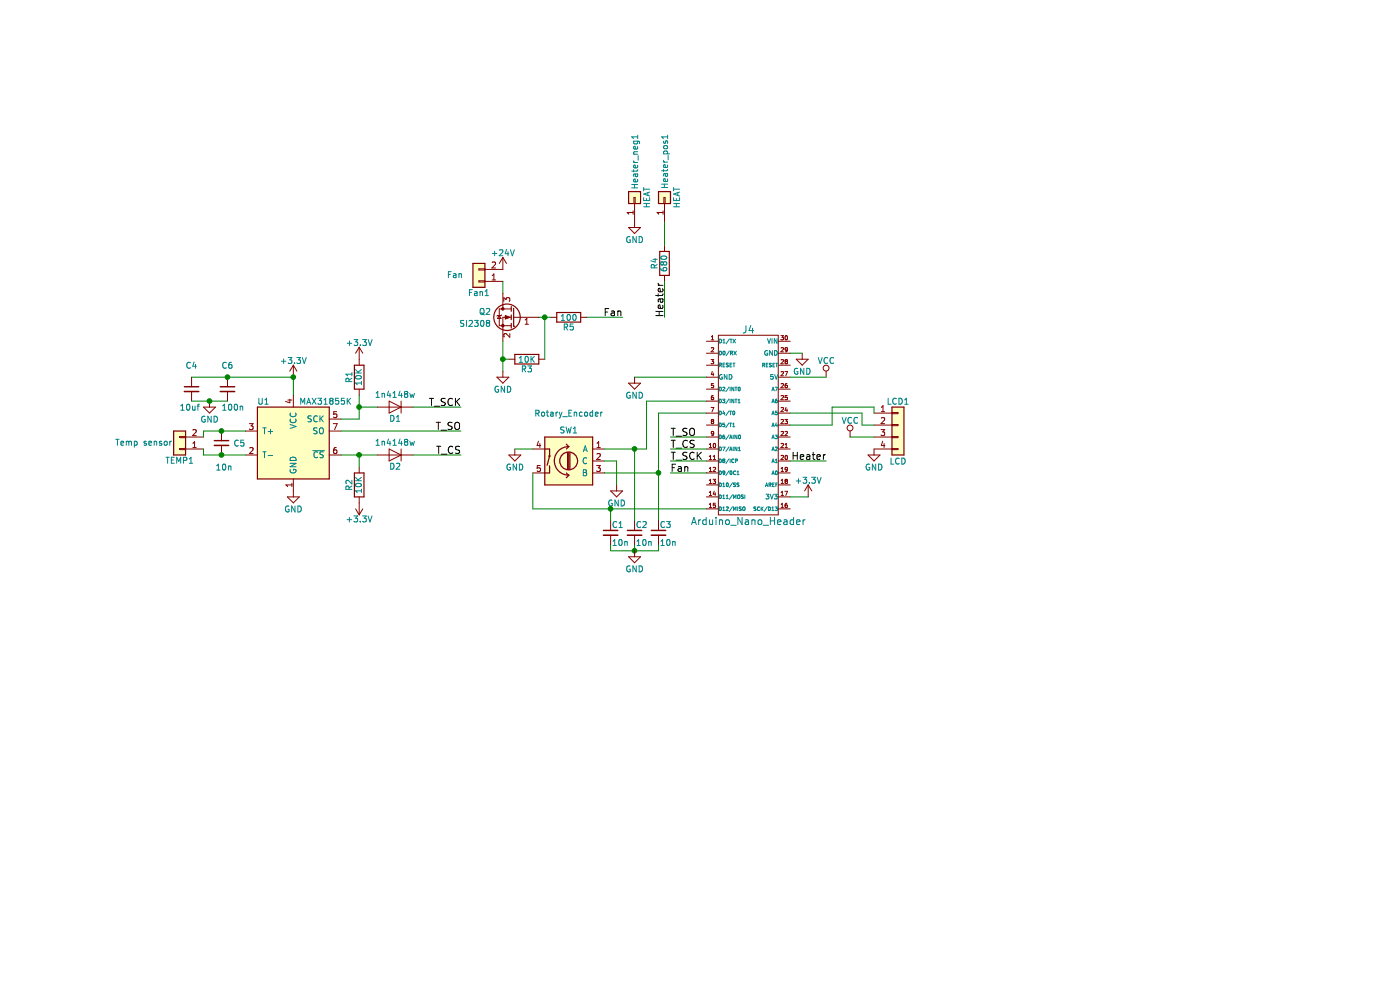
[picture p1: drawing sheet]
EESchema Schematic File Version 2
LIBS:power
LIBS:device
LIBS:switches
LIBS:relays
LIBS:motors
LIBS:transistors
LIBS:conn
LIBS:linear
LIBS:regul
LIBS:74xx
LIBS:cmos4000
LIBS:adc-dac
LIBS:memory
LIBS:xilinx
LIBS:microcontrollers
LIBS:dsp
LIBS:microchip
LIBS:analog_switches
LIBS:motorola
LIBS:texas
LIBS:intel
LIBS:audio
LIBS:interface
LIBS:digital-audio
LIBS:philips
LIBS:display
LIBS:cypress
LIBS:siliconi
LIBS:opto
LIBS:atmel
LIBS:contrib
LIBS:valves
LIBS:KiCadCustomLibraries
LIBS:HotAirGun-cache
EELAYER 25 0
EELAYER END
$Descr A4 11693 8268
encoding utf-8
Sheet 1 1
Title ""
Date ""
Rev ""
Comp ""
Comment1 ""
Comment2 ""
Comment3 ""
Comment4 ""
$EndDescr
$Comp
L Conn_01x02 Fan1
U 1 1
P 4000 2350
F 0 "Fan1" H 4000 2450 50  0000 C CNN
F 1 "Fan" H 4200 2300 50  0000 C CNN
F 2 "Pin_Headers:Pin_Header_Straight_1x02_Pitch2.54mm" H 4000 2350 50  0001 C CNN
F 3 "" H 4000 2350 50  0001 C CNN
	1    4000 2350
	-1   0    0    1   
$EndComp
$Comp
L Q_NMOS_GSD Q2
U 1 1
P 4300 2650
F 0 "Q2" H 4500 2700 50  0000 L CNN
F 1 "SI2308" H 4500 2600 50  0000 L CNN
F 2 "TO_SOT_Packages_SMD:SOT-23" H 4500 2750 50  0001 C CNN
F 3 "" H 4300 2650 50  0001 C CNN
	1    4300 2650
	-1   0    0    -1  
$EndComp
$Comp
L Conn_01x02 TEMP1
U 1 1
P 1500 3750
F 0 "TEMP1" H 1500 3850 50  0000 C CNN
F 1 "Temp sensor" H 1800 3700 50  0000 C CNN
F 2 "Pin_Headers:Pin_Header_Straight_1x02_Pitch2.54mm" H 1500 3750 50  0001 C CNN
F 3 "" H 1500 3750 50  0001 C CNN
	1    1500 3750
	-1   0    0    1   
$EndComp
$Comp
L R R3
U 1 1
P 4400 3000
F 0 "R3" V 4480 3000 50  0000 C CNN
F 1 "10K" V 4400 3000 50  0000 C CNN
F 2 "Resistors_SMD:R_0603" V 4330 3000 50  0001 C CNN
F 3 "" H 4400 3000 50  0001 C CNN
	1    4400 3000
	0    1    1    0   
$EndComp
$Comp
L R R5
U 1 1
P 4750 2650
F 0 "R5" V 4830 2650 50  0000 C CNN
F 1 "100" V 4750 2650 50  0000 C CNN
F 2 "Resistors_SMD:R_0603" V 4680 2650 50  0001 C CNN
F 3 "" H 4750 2650 50  0001 C CNN
	1    4750 2650
	0    1    1    0   
$EndComp
Wire Wire Line
	4200 2350 4200 2450
Wire Wire Line
	4500 2650 4600 2650
Wire Wire Line
	4550 2650 4550 3000
Connection ~ 4550 2650
Wire Wire Line
	4250 3000 4200 3000
Wire Wire Line
	4200 2850 4200 3100
$Comp
L GND #PWR7
U 1 1
P 4200 3100
F 0 "#PWR7" H 4200 2850 50  0001 C CNN
F 1 "GND" H 4200 2950 50  0000 C CNN
F 2 "" H 4200 3100 50  0001 C CNN
F 3 "" H 4200 3100 50  0001 C CNN
	1    4200 3100
	1    0    0    -1  
$EndComp
Connection ~ 4200 3000
$Comp
L Arduino_Nano_Header J4
U 1 1
P 6250 3550
F 0 "J4" H 6250 4350 60  0000 C CNN
F 1 "Arduino_Nano_Header" H 6250 2750 60  0000 C CNN
F 2 "Modules:Arduino_Nano" H 6450 2650 60  0001 C CNN
F 3 "" H 6250 3550 60  0000 C CNN
	1    6250 3550
	1    0    0    -1  
$EndComp
$Comp
L VCC #PWR16
U 1 1
P 6900 3150
F 0 "#PWR16" H 6900 3000 50  0001 C CNN
F 1 "VCC" H 6900 3290 50  0000 C CNN
F 2 "" H 6900 3150 50  0001 C CNN
F 3 "" H 6900 3150 50  0001 C CNN
	1    6900 3150
	1    0    0    -1  
$EndComp
Wire Wire Line
	6600 3150 6900 3150
Wire Wire Line
	4900 2650 5200 2650
$Comp
L GND #PWR11
U 1 1
P 5300 3150
F 0 "#PWR11" H 5300 2900 50  0001 C CNN
F 1 "GND" H 5300 3000 50  0000 C CNN
F 2 "" H 5300 3150 50  0001 C CNN
F 3 "" H 5300 3150 50  0001 C CNN
	1    5300 3150
	1    0    0    -1  
$EndComp
Wire Wire Line
	5300 3150 5900 3150
$Comp
L GND #PWR14
U 1 1
P 6700 2950
F 0 "#PWR14" H 6700 2700 50  0001 C CNN
F 1 "GND" H 6700 2800 50  0000 C CNN
F 2 "" H 6700 2950 50  0001 C CNN
F 3 "" H 6700 2950 50  0001 C CNN
	1    6700 2950
	1    0    0    -1  
$EndComp
Wire Wire Line
	6600 2950 6700 2950
Text Label 5200 2650 2    60   ~ 0
Fan
$Comp
L Conn_01x04 LCD1
U 1 1
P 7500 3550
F 0 "LCD1" H 7500 3750 50  0000 C CNN
F 1 "LCD" H 7500 3250 50  0000 C CNN
F 2 "Pin_Headers:Pin_Header_Straight_1x04_Pitch2.54mm" H 7500 3550 50  0001 C CNN
F 3 "" H 7500 3550 50  0001 C CNN
	1    7500 3550
	1    0    0    -1  
$EndComp
$Comp
L GND #PWR18
U 1 1
P 7300 3750
F 0 "#PWR18" H 7300 3500 50  0001 C CNN
F 1 "GND" H 7300 3600 50  0000 C CNN
F 2 "" H 7300 3750 50  0001 C CNN
F 3 "" H 7300 3750 50  0001 C CNN
	1    7300 3750
	1    0    0    -1  
$EndComp
$Comp
L VCC #PWR17
U 1 1
P 7100 3650
F 0 "#PWR17" H 7100 3500 50  0001 C CNN
F 1 "VCC" H 7100 3790 50  0000 C CNN
F 2 "" H 7100 3650 50  0001 C CNN
F 3 "" H 7100 3650 50  0001 C CNN
	1    7100 3650
	1    0    0    -1  
$EndComp
Wire Wire Line
	7100 3650 7300 3650
Wire Wire Line
	6600 3450 7200 3450
Wire Wire Line
	7200 3450 7200 3550
Wire Wire Line
	7200 3550 7300 3550
Wire Wire Line
	6600 3550 6950 3550
Wire Wire Line
	6950 3550 6950 3400
Wire Wire Line
	6950 3400 7300 3400
Wire Wire Line
	7300 3400 7300 3450
$Comp
L Rotary_Encoder_Switch SW1
U 1 1
P 4750 3850
F 0 "SW1" H 4750 4110 50  0000 C CNN
F 1 "Rotary_Encoder" H 4750 4250 50  0000 C CNN
F 2 "KiCadCustomLibs:SF-ROTARY-ENCODER" H 4650 4010 50  0001 C CNN
F 3 "" H 4750 4110 50  0001 C CNN
	1    4750 3850
	-1   0    0    -1  
$EndComp
Wire Wire Line
	5050 3750 5400 3750
Wire Wire Line
	5400 3750 5400 3350
Wire Wire Line
	5400 3350 5900 3350
Wire Wire Line
	5050 3950 5500 3950
Wire Wire Line
	5500 3450 5500 4350
Wire Wire Line
	5500 3450 5900 3450
$Comp
L GND #PWR8
U 1 1
P 4300 3750
F 0 "#PWR8" H 4300 3500 50  0001 C CNN
F 1 "GND" H 4300 3600 50  0000 C CNN
F 2 "" H 4300 3750 50  0001 C CNN
F 3 "" H 4300 3750 50  0001 C CNN
	1    4300 3750
	1    0    0    -1  
$EndComp
$Comp
L GND #PWR9
U 1 1
P 5150 4050
F 0 "#PWR9" H 5150 3800 50  0001 C CNN
F 1 "GND" H 5150 3900 50  0000 C CNN
F 2 "" H 5150 4050 50  0001 C CNN
F 3 "" H 5150 4050 50  0001 C CNN
	1    5150 4050
	1    0    0    -1  
$EndComp
Wire Wire Line
	5050 3850 5150 3850
Wire Wire Line
	5150 3850 5150 4050
Wire Wire Line
	5900 3650 5600 3650
Text Label 5600 3950 0    60   ~ 0
Fan
Wire Wire Line
	4300 3750 4450 3750
Wire Wire Line
	4450 3950 4450 4250
Wire Wire Line
	4450 4250 5900 4250
$Comp
L C_Small C1
U 1 1
P 5100 4450
F 0 "C1" H 5110 4520 50  0000 L CNN
F 1 "10n" H 5110 4370 50  0000 L CNN
F 2 "Capacitors_SMD:C_0603" H 5100 4450 50  0001 C CNN
F 3 "" H 5100 4450 50  0001 C CNN
	1    5100 4450
	1    0    0    -1  
$EndComp
$Comp
L C_Small C3
U 1 1
P 5500 4450
F 0 "C3" H 5510 4520 50  0000 L CNN
F 1 "10n" H 5510 4370 50  0000 L CNN
F 2 "Capacitors_SMD:C_0603" H 5500 4450 50  0001 C CNN
F 3 "" H 5500 4450 50  0001 C CNN
	1    5500 4450
	1    0    0    -1  
$EndComp
$Comp
L C_Small C2
U 1 1
P 5300 4450
F 0 "C2" H 5310 4520 50  0000 L CNN
F 1 "10n" H 5310 4370 50  0000 L CNN
F 2 "Capacitors_SMD:C_0603" H 5300 4450 50  0001 C CNN
F 3 "" H 5300 4450 50  0001 C CNN
	1    5300 4450
	1    0    0    -1  
$EndComp
Wire Wire Line
	5100 4350 5100 4250
Connection ~ 5100 4250
Wire Wire Line
	5300 4350 5300 3750
Connection ~ 5300 3750
Connection ~ 5500 3950
Wire Wire Line
	5100 4550 5100 4600
Wire Wire Line
	5100 4600 5500 4600
Wire Wire Line
	5300 4600 5300 4550
Wire Wire Line
	5500 4600 5500 4550
Connection ~ 5300 4600
$Comp
L GND #PWR12
U 1 1
P 5300 4600
F 0 "#PWR12" H 5300 4350 50  0001 C CNN
F 1 "GND" H 5300 4450 50  0000 C CNN
F 2 "" H 5300 4600 50  0001 C CNN
F 3 "" H 5300 4600 50  0001 C CNN
	1    5300 4600
	1    0    0    -1  
$EndComp
$Comp
L MAX31855KASA U1
U 1 1
P 2450 3700
F 0 "U1" H 2150 4050 50  0000 L CNN
F 1 "MAX31855K" H 2500 4050 50  0000 L CNN
F 2 "Housings_SOIC:SOIC-8_3.9x4.9mm_Pitch1.27mm" H 3450 3350 50  0001 C CIN
F 3 "" H 2450 3700 50  0001 C CNN
	1    2450 3700
	1    0    0    -1  
$EndComp
$Comp
L GND #PWR3
U 1 1
P 2450 4100
F 0 "#PWR3" H 2450 3850 50  0001 C CNN
F 1 "GND" H 2450 3950 50  0000 C CNN
F 2 "" H 2450 4100 50  0001 C CNN
F 3 "" H 2450 4100 50  0001 C CNN
	1    2450 4100
	1    0    0    -1  
$EndComp
$Comp
L +3.3V #PWR2
U 1 1
P 2450 3150
F 0 "#PWR2" H 2450 3000 50  0001 C CNN
F 1 "+3.3V" H 2450 3290 50  0000 C CNN
F 2 "" H 2450 3150 50  0001 C CNN
F 3 "" H 2450 3150 50  0001 C CNN
	1    2450 3150
	1    0    0    -1  
$EndComp
$Comp
L +3.3V #PWR15
U 1 1
P 6750 4150
F 0 "#PWR15" H 6750 4000 50  0001 C CNN
F 1 "+3.3V" H 6750 4290 50  0000 C CNN
F 2 "" H 6750 4150 50  0001 C CNN
F 3 "" H 6750 4150 50  0001 C CNN
	1    6750 4150
	1    0    0    -1  
$EndComp
Wire Wire Line
	6750 4150 6600 4150
$Comp
L C_Small C5
U 1 1
P 1850 3700
F 0 "C5" H 1950 3700 50  0000 L CNN
F 1 "10n" H 1800 3500 50  0000 L CNN
F 2 "Capacitors_SMD:C_0603" H 1850 3700 50  0001 C CNN
F 3 "" H 1850 3700 50  0001 C CNN
	1    1850 3700
	1    0    0    -1  
$EndComp
Wire Wire Line
	2450 3150 2450 3300
$Comp
L C_Small C6
U 1 1
P 1900 3250
F 0 "C6" H 1850 3450 50  0000 L CNN
F 1 "100n" H 1850 3100 50  0000 L CNN
F 2 "Capacitors_SMD:C_0603" H 1900 3250 50  0001 C CNN
F 3 "" H 1900 3250 50  0001 C CNN
	1    1900 3250
	1    0    0    -1  
$EndComp
$Comp
L C_Small C4
U 1 1
P 1600 3250
F 0 "C4" H 1550 3450 50  0000 L CNN
F 1 "10uf" H 1500 3100 50  0000 L CNN
F 2 "Capacitors_SMD:C_0603" H 1600 3250 50  0001 C CNN
F 3 "" H 1600 3250 50  0001 C CNN
	1    1600 3250
	1    0    0    -1  
$EndComp
Wire Wire Line
	1600 3150 2450 3150
Connection ~ 1900 3150
Connection ~ 2450 3150
Wire Wire Line
	1600 3350 1900 3350
$Comp
L GND #PWR1
U 1 1
P 1750 3350
F 0 "#PWR1" H 1750 3100 50  0001 C CNN
F 1 "GND" H 1750 3200 50  0000 C CNN
F 2 "" H 1750 3350 50  0001 C CNN
F 3 "" H 1750 3350 50  0001 C CNN
	1    1750 3350
	1    0    0    -1  
$EndComp
Connection ~ 1750 3350
Wire Wire Line
	1700 3650 1700 3600
Wire Wire Line
	1700 3600 2050 3600
Connection ~ 1850 3600
Wire Wire Line
	1700 3750 1700 3800
Wire Wire Line
	1700 3800 2050 3800
Connection ~ 1850 3800
$Comp
L D D1
U 1 1
P 3300 3400
F 0 "D1" H 3300 3500 50  0000 C CNN
F 1 "1n4148w" H 3300 3300 50  0000 C CNN
F 2 "Diodes_SMD:D_SOD-523" H 3300 3400 50  0001 C CNN
F 3 "" H 3300 3400 50  0001 C CNN
	1    3300 3400
	-1   0    0    1   
$EndComp
$Comp
L D D2
U 1 1
P 3300 3800
F 0 "D2" H 3300 3900 50  0000 C CNN
F 1 "1n4148w" H 3300 3700 50  0000 C CNN
F 2 "Diodes_SMD:D_SOD-523" H 3300 3800 50  0001 C CNN
F 3 "" H 3300 3800 50  0001 C CNN
	1    3300 3800
	-1   0    0    1   
$EndComp
Wire Wire Line
	3000 3500 2850 3500
Wire Wire Line
	3000 3300 3000 3500
Wire Wire Line
	3000 3400 3150 3400
Wire Wire Line
	2850 3800 3150 3800
Wire Wire Line
	2850 3600 3850 3600
Wire Wire Line
	3450 3400 3850 3400
Wire Wire Line
	3450 3800 3850 3800
$Comp
L R R1
U 1 1
P 3000 3150
F 0 "R1" V 3080 3150 50  0000 C CNN
F 1 "10K" V 3000 3150 50  0000 C CNN
F 2 "Resistors_SMD:R_0603" V 2930 3150 50  0001 C CNN
F 3 "" H 3000 3150 50  0001 C CNN
	1    3000 3150
	-1   0    0    1   
$EndComp
Connection ~ 3000 3400
$Comp
L +3.3V #PWR4
U 1 1
P 3000 3000
F 0 "#PWR4" H 3000 2850 50  0001 C CNN
F 1 "+3.3V" H 3000 3140 50  0000 C CNN
F 2 "" H 3000 3000 50  0001 C CNN
F 3 "" H 3000 3000 50  0001 C CNN
	1    3000 3000
	1    0    0    -1  
$EndComp
$Comp
L R R2
U 1 1
P 3000 4050
F 0 "R2" V 3080 4050 50  0000 C CNN
F 1 "10K" V 3000 4050 50  0000 C CNN
F 2 "Resistors_SMD:R_0603" V 2930 4050 50  0001 C CNN
F 3 "" H 3000 4050 50  0001 C CNN
	1    3000 4050
	-1   0    0    1   
$EndComp
Wire Wire Line
	3000 3900 3000 3800
Connection ~ 3000 3800
$Comp
L +3.3V #PWR5
U 1 1
P 3000 4200
F 0 "#PWR5" H 3000 4050 50  0001 C CNN
F 1 "+3.3V" H 3000 4340 50  0000 C CNN
F 2 "" H 3000 4200 50  0001 C CNN
F 3 "" H 3000 4200 50  0001 C CNN
	1    3000 4200
	-1   0    0    1   
$EndComp
Text Label 3850 3400 2    60   ~ 0
T_SCK
Text Label 3850 3600 2    60   ~ 0
T_SO
Text Label 3850 3800 2    60   ~ 0
T_CS
$Comp
L GND #PWR10
U 1 1
P 5300 1850
F 0 "#PWR10" H 5300 1600 50  0001 C CNN
F 1 "GND" H 5300 1700 50  0000 C CNN
F 2 "" H 5300 1850 50  0001 C CNN
F 3 "" H 5300 1850 50  0001 C CNN
	1    5300 1850
	1    0    0    -1  
$EndComp
$Comp
L R R4
U 1 1
P 5550 2200
F 0 "R4" V 5630 2200 50  0000 C CNN
F 1 "680" V 5550 2200 50  0000 C CNN
F 2 "Resistors_SMD:R_0603" V 5480 2200 50  0001 C CNN
F 3 "" H 5550 2200 50  0001 C CNN
	1    5550 2200
	-1   0    0    1   
$EndComp
Wire Wire Line
	5550 1850 5550 2050
Wire Wire Line
	5550 2350 5550 2650
Text Label 5550 2650 1    60   ~ 0
Heater
Text Label 6900 3850 2    60   ~ 0
Heater
Text Label 5600 3850 0    60   ~ 0
T_SCK
Wire Wire Line
	5900 3950 5600 3950
Text Label 5600 3650 0    60   ~ 0
T_SO
Text Label 5600 3750 0    60   ~ 0
T_CS
$Comp
L Conn_01x01 Heater_pos1
U 1 1
P 5550 1650
F 0 "Heater_pos1" H 5850 1650 50  0000 C CNN
F 1 "HEAT" H 5550 1550 50  0000 C CNN
F 2 "Pin_Headers:Pin_Header_Angled_1x01_Pitch2.54mm" H 5550 1650 50  0001 C CNN
F 3 "" H 5550 1650 50  0001 C CNN
	1    5550 1650
	0    -1   -1   0   
$EndComp
$Comp
L +24V #PWR6
U 1 1
P 4200 2250
F 0 "#PWR6" H 4200 2100 50  0001 C CNN
F 1 "+24V" H 4200 2390 50  0000 C CNN
F 2 "" H 4200 2250 50  0001 C CNN
F 3 "" H 4200 2250 50  0001 C CNN
	1    4200 2250
	1    0    0    -1  
$EndComp
$Comp
L Conn_01x01 Heater_neg1
U 1 1
P 5300 1650
F 0 "Heater_neg1" H 5600 1650 50  0000 C CNN
F 1 "HEAT" H 5300 1550 50  0000 C CNN
F 2 "Pin_Headers:Pin_Header_Angled_1x01_Pitch2.54mm" H 5300 1650 50  0001 C CNN
F 3 "" H 5300 1650 50  0001 C CNN
	1    5300 1650
	0    -1   -1   0   
$EndComp
Wire Wire Line
	6600 3850 6900 3850
Wire Wire Line
	5900 3750 5600 3750
Wire Wire Line
	5900 3850 5600 3850
$EndSCHEMATC
